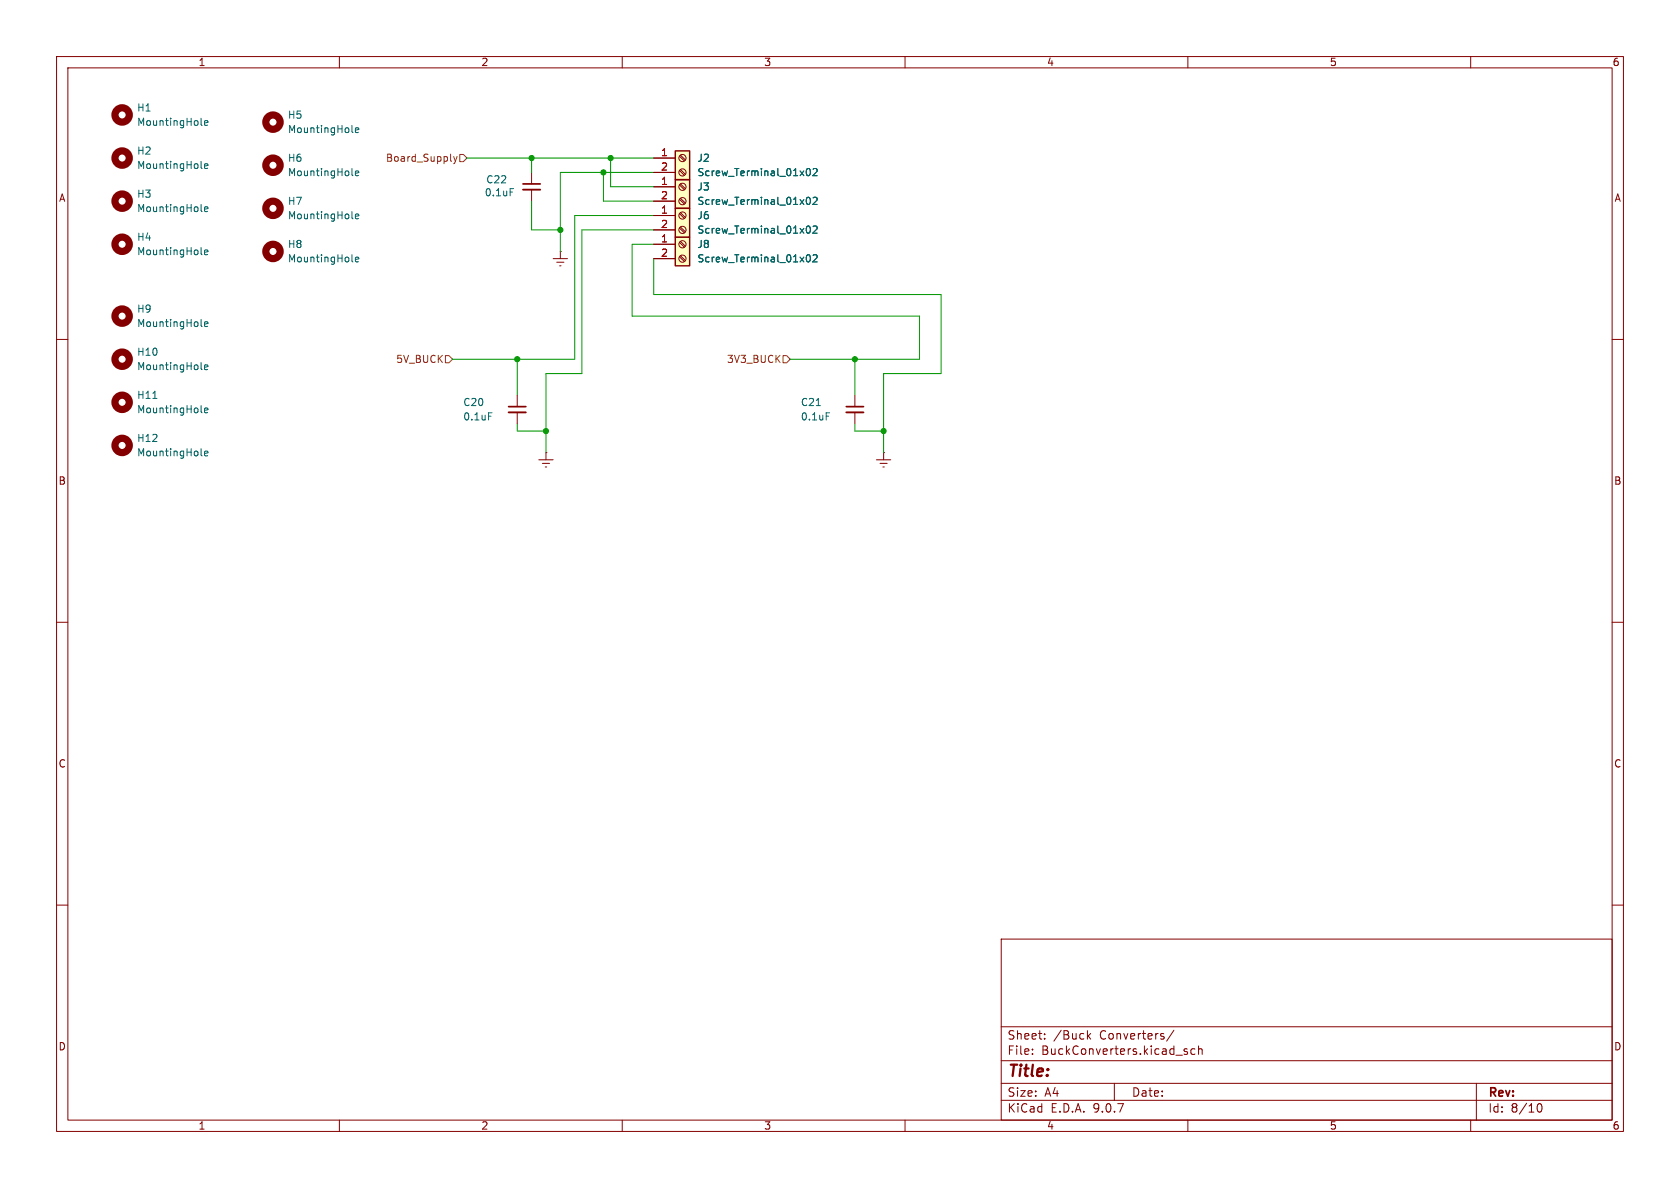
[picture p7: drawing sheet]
(kicad_sch
 (version 20250114)
 (generator "eeschema")
 (generator_version "9.0")
 (paper "A4")
 (lib_symbols
  (symbol "Connector:Screw_Terminal_01x02"
   (pin_names
    (offset 1.016) (hide yes)) (exclude_from_sim no) (in_bom yes) (on_board yes)
   (property "Reference" "J" (at 0 2.54 0) (effects (font (size 1.27 1.27))))
   (property "Value" "Screw_Terminal_01x02" (at 0 -5.08 0) (effects (font (size 1.27 1.27))))
   (property "Footprint" "" (at 0 0 0) (effects (font (size 1.27 1.27)) (hide yes)))
   (property "Datasheet" "~" (at 0 0 0) (effects (font (size 1.27 1.27)) (hide yes)))
   (property "Description" "Generic screw terminal, single row, 01x02, script generated (kicad-library-utils/schlib/autogen/connector/)" (at 0 0 0) (effects (font (size 1.27 1.27)) (hide yes)))
   (symbol "Screw_Terminal_01x02_1_1"
    (rectangle (start -1.27 1.27) (end 1.27 -3.81) (stroke (width 0.254) (type default)) (fill (type background)))
    (polyline (pts (xy -0.5334 0.3302) (xy 0.3302 -0.508)) (stroke (width 0.1524) (type default)) (fill (type none)))
    (polyline (pts (xy -0.5334 -2.2098) (xy 0.3302 -3.048)) (stroke (width 0.1524) (type default)) (fill (type none)))
    (polyline (pts (xy -0.3556 0.508) (xy 0.508 -0.3302)) (stroke (width 0.1524) (type default)) (fill (type none)))
    (polyline (pts (xy -0.3556 -2.032) (xy 0.508 -2.8702)) (stroke (width 0.1524) (type default)) (fill (type none)))
    (circle (center 0 0) (radius 0.635) (stroke (width 0.1524) (type default)) (fill (type none)))
    (circle (center 0 -2.54) (radius 0.635) (stroke (width 0.1524) (type default)) (fill (type none)))
    (pin passive line (at -5.08 0 0) (length 3.81) (name "Pin_1" (effects (font (size 1.27 1.27)))) (number "1" (effects (font (size 1.27 1.27)))))
    (pin passive line (at -5.08 -2.54 0) (length 3.81) (name "Pin_2" (effects (font (size 1.27 1.27)))) (number "2" (effects (font (size 1.27 1.27))))))
   (embedded_fonts no))
  (symbol "Device:C_Small"
   (pin_numbers (hide yes))
   (pin_names
    (offset 0.254) (hide yes)) (exclude_from_sim no) (in_bom yes) (on_board yes)
   (property "Reference" "C" (at 0.254 1.778 0) (effects (font (size 1.27 1.27)) (justify left)))
   (property "Value" "C_Small" (at 0.254 -2.032 0) (effects (font (size 1.27 1.27)) (justify left)))
   (property "Footprint" "" (at 0 0 0) (effects (font (size 1.27 1.27)) (hide yes)))
   (property "Datasheet" "~" (at 0 0 0) (effects (font (size 1.27 1.27)) (hide yes)))
   (property "Description" "Unpolarized capacitor, small symbol" (at 0 0 0) (effects (font (size 1.27 1.27)) (hide yes)))
   (symbol "C_Small_0_1"
    (polyline (pts (xy -1.524 0.508) (xy 1.524 0.508)) (stroke (width 0.3048) (type default)) (fill (type none)))
    (polyline (pts (xy -1.524 -0.508) (xy 1.524 -0.508)) (stroke (width 0.3302) (type default)) (fill (type none))))
   (symbol "C_Small_1_1"
    (pin passive line (at 0 2.54 270) (length 2.032) (name "~" (effects (font (size 1.27 1.27)))) (number "1" (effects (font (size 1.27 1.27)))))
    (pin passive line (at 0 -2.54 90) (length 2.032) (name "~" (effects (font (size 1.27 1.27)))) (number "2" (effects (font (size 1.27 1.27))))))
   (embedded_fonts no))
  (symbol "Mechanical:MountingHole"
   (pin_names
    (offset 1.016)) (exclude_from_sim no) (in_bom no) (on_board yes)
   (property "Reference" "H" (at 0 5.08 0) (effects (font (size 1.27 1.27))))
   (property "Value" "MountingHole" (at 0 3.175 0) (effects (font (size 1.27 1.27))))
   (property "Footprint" "" (at 0 0 0) (effects (font (size 1.27 1.27)) (hide yes)))
   (property "Datasheet" "~" (at 0 0 0) (effects (font (size 1.27 1.27)) (hide yes)))
   (property "Description" "Mounting Hole without connection" (at 0 0 0) (effects (font (size 1.27 1.27)) (hide yes)))
   (symbol "MountingHole_0_1"
    (circle (center 0 0) (radius 1.27) (stroke (width 1.27) (type default)) (fill (type none))))
   (embedded_fonts no))
  (symbol "power:Earth"
   (power)
   (pin_numbers (hide yes))
   (pin_names
    (offset 0) (hide yes)) (exclude_from_sim no) (in_bom yes) (on_board yes)
   (property "Reference" "#PWR" (at 0 -6.35 0) (effects (font (size 1.27 1.27)) (hide yes)))
   (property "Value" "Earth" (at 0 -3.81 0) (effects (font (size 1.27 1.27))))
   (property "Footprint" "" (at 0 0 0) (effects (font (size 1.27 1.27)) (hide yes)))
   (property "Datasheet" "~" (at 0 0 0) (effects (font (size 1.27 1.27)) (hide yes)))
   (property "Description" "Power symbol creates a global label with name \"Earth\"" (at 0 0 0) (effects (font (size 1.27 1.27)) (hide yes)))
   (symbol "Earth_0_1"
    (polyline (pts (xy -0.635 -1.905) (xy 0.635 -1.905)) (stroke (width 0) (type default)) (fill (type none)))
    (polyline (pts (xy -0.127 -2.54) (xy 0.127 -2.54)) (stroke (width 0) (type default)) (fill (type none)))
    (polyline (pts (xy 0 -1.27) (xy 0 0)) (stroke (width 0) (type default)) (fill (type none)))
    (polyline (pts (xy 1.27 -1.27) (xy -1.27 -1.27)) (stroke (width 0) (type default)) (fill (type none))))
   (symbol "Earth_1_1"
    (pin power_in line (at 0 0 270) (length 0) (name "~" (effects (font (size 1.27 1.27)))) (number "1" (effects (font (size 1.27 1.27))))))
   (embedded_fonts no)))
 (junction
  (at 93.98 27.94)
  (diameter 0)
  (color 0 0 0 0))
 (junction
  (at 99.06 40.64)
  (diameter 0)
  (color 0 0 0 0))
 (junction
  (at 156.21 76.2)
  (diameter 0)
  (color 0 0 0 0))
 (junction
  (at 96.52 76.2)
  (diameter 0)
  (color 0 0 0 0))
 (junction
  (at 107.95 27.94)
  (diameter 0)
  (color 0 0 0 0))
 (junction
  (at 106.68 30.48)
  (diameter 0)
  (color 0 0 0 0))
 (junction
  (at 151.13 63.5)
  (diameter 0)
  (color 0 0 0 0))
 (junction
  (at 91.44 63.5)
  (diameter 0)
  (color 0 0 0 0))
 (wire
  (pts (xy 99.06 30.48) (xy 99.06 40.64))
  (stroke (width 0) (type default)))
 (wire
  (pts (xy 111.76 55.88) (xy 162.56 55.88))
  (stroke (width 0) (type default)))
 (wire
  (pts (xy 106.68 35.56) (xy 106.68 30.48))
  (stroke (width 0) (type default)))
 (wire
  (pts (xy 115.57 45.72) (xy 115.57 52.07))
  (stroke (width 0) (type default)))
 (wire
  (pts (xy 99.06 30.48) (xy 106.68 30.48))
  (stroke (width 0) (type default)))
 (wire
  (pts (xy 107.95 27.94) (xy 115.57 27.94))
  (stroke (width 0) (type default)))
 (wire
  (pts (xy 115.57 35.56) (xy 106.68 35.56))
  (stroke (width 0) (type default)))
 (wire
  (pts (xy 93.98 30.48) (xy 93.98 27.94))
  (stroke (width 0) (type default)))
 (wire
  (pts (xy 115.57 40.64) (xy 102.87 40.64))
  (stroke (width 0) (type default)))
 (wire
  (pts (xy 151.13 74.93) (xy 151.13 76.2))
  (stroke (width 0) (type default)))
 (wire
  (pts (xy 82.55 27.94) (xy 93.98 27.94))
  (stroke (width 0) (type default)))
 (wire
  (pts (xy 91.44 63.5) (xy 101.6 63.5))
  (stroke (width 0) (type default)))
 (wire
  (pts (xy 96.52 66.04) (xy 102.87 66.04))
  (stroke (width 0) (type default)))
 (wire
  (pts (xy 93.98 27.94) (xy 107.95 27.94))
  (stroke (width 0) (type default)))
 (wire
  (pts (xy 99.06 40.64) (xy 99.06 44.45))
  (stroke (width 0) (type default)))
 (wire
  (pts (xy 107.95 33.02) (xy 107.95 27.94))
  (stroke (width 0) (type default)))
 (wire
  (pts (xy 156.21 76.2) (xy 156.21 80.01))
  (stroke (width 0) (type default)))
 (wire
  (pts (xy 96.52 66.04) (xy 96.52 76.2))
  (stroke (width 0) (type default)))
 (wire
  (pts (xy 91.44 74.93) (xy 91.44 76.2))
  (stroke (width 0) (type default)))
 (wire
  (pts (xy 115.57 43.18) (xy 111.76 43.18))
  (stroke (width 0) (type default)))
 (wire
  (pts (xy 96.52 76.2) (xy 96.52 80.01))
  (stroke (width 0) (type default)))
 (wire
  (pts (xy 93.98 35.56) (xy 93.98 40.64))
  (stroke (width 0) (type default)))
 (wire
  (pts (xy 101.6 38.1) (xy 101.6 63.5))
  (stroke (width 0) (type default)))
 (wire
  (pts (xy 91.44 76.2) (xy 96.52 76.2))
  (stroke (width 0) (type default)))
 (wire
  (pts (xy 93.98 40.64) (xy 99.06 40.64))
  (stroke (width 0) (type default)))
 (wire
  (pts (xy 80.01 63.5) (xy 91.44 63.5))
  (stroke (width 0) (type default)))
 (wire
  (pts (xy 156.21 66.04) (xy 156.21 76.2))
  (stroke (width 0) (type default)))
 (wire
  (pts (xy 115.57 38.1) (xy 101.6 38.1))
  (stroke (width 0) (type default)))
 (wire
  (pts (xy 111.76 43.18) (xy 111.76 55.88))
  (stroke (width 0) (type default)))
 (wire
  (pts (xy 151.13 76.2) (xy 156.21 76.2))
  (stroke (width 0) (type default)))
 (wire
  (pts (xy 156.21 66.04) (xy 166.37 66.04))
  (stroke (width 0) (type default)))
 (wire
  (pts (xy 115.57 33.02) (xy 107.95 33.02))
  (stroke (width 0) (type default)))
 (wire
  (pts (xy 115.57 52.07) (xy 166.37 52.07))
  (stroke (width 0) (type default)))
 (wire
  (pts (xy 91.44 69.85) (xy 91.44 63.5))
  (stroke (width 0) (type default)))
 (wire
  (pts (xy 162.56 55.88) (xy 162.56 63.5))
  (stroke (width 0) (type default)))
 (wire
  (pts (xy 102.87 40.64) (xy 102.87 66.04))
  (stroke (width 0) (type default)))
 (wire
  (pts (xy 166.37 52.07) (xy 166.37 66.04))
  (stroke (width 0) (type default)))
 (wire
  (pts (xy 151.13 63.5) (xy 162.56 63.5))
  (stroke (width 0) (type default)))
 (wire
  (pts (xy 139.7 63.5) (xy 151.13 63.5))
  (stroke (width 0) (type default)))
 (wire
  (pts (xy 151.13 69.85) (xy 151.13 63.5))
  (stroke (width 0) (type default)))
 (wire
  (pts (xy 106.68 30.48) (xy 115.57 30.48))
  (stroke (width 0) (type default)))
 (hierarchical_label "5V_BUCK"
  (shape input)
  (at 80.01 63.5 180)
  (effects (font (size 1.27 1.27)) (justify right)))
 (hierarchical_label "3V3_BUCK"
  (shape input)
  (at 139.7 63.5 180)
  (effects (font (size 1.27 1.27)) (justify right)))
 (hierarchical_label "Board_Supply"
  (shape input)
  (at 82.55 27.94 180)
  (effects (font (size 1.27 1.27)) (justify right)))
 (symbol
  (lib_id "power:Earth")
  (at 99.06 44.45 0)
  (unit 1)
  (exclude_from_sim no)
  (in_bom yes)
  (on_board yes)
  (dnp no)
  (fields_autoplaced yes)
  (property "Reference" "#PWR011" (at 99.06 50.8 0) (effects (font (size 1.27 1.27)) (hide yes)))
  (property "Value" "Earth" (at 99.06 49.53 0) (effects (font (size 1.27 1.27)) (hide yes)))
  (property "Footprint" "" (at 99.06 44.45 0) (effects (font (size 1.27 1.27)) (hide yes)))
  (property "Datasheet" "~" (at 99.06 44.45 0) (effects (font (size 1.27 1.27)) (hide yes)))
  (property "Description" "Power symbol creates a global label with name \"Earth\"" (at 99.06 44.45 0) (effects (font (size 1.27 1.27)) (hide yes)))
  (pin "1"))
 (symbol
  (lib_id "Connector:Screw_Terminal_01x02")
  (at 120.65 43.18 0)
  (unit 1)
  (exclude_from_sim no)
  (in_bom yes)
  (on_board yes)
  (dnp no)
  (fields_autoplaced yes)
  (property "Reference" "J8" (at 123.19 43.1799 0) (effects (font (size 1.27 1.27)) (justify left)))
  (property "Value" "Screw_Terminal_01x02" (at 123.19 45.7199 0) (effects (font (size 1.27 1.27)) (justify left)))
  (property "Footprint" "EPS:HANDSON_KF301-2P" (at 120.65 43.18 0) (effects (font (size 1.27 1.27)) (hide yes)))
  (property "Datasheet" "~" (at 120.65 43.18 0) (effects (font (size 1.27 1.27)) (hide yes)))
  (property "Description" "Generic screw terminal, single row, 01x02, script generated (kicad-library-utils/schlib/autogen/connector/)" (at 120.65 43.18 0) (effects (font (size 1.27 1.27)) (hide yes)))
  (property "LCSC" "C474881" (at 120.65 43.18 0) (effects (font (size 1.27 1.27)) (hide yes)))
  (pin "1")
  (pin "2"))
 (symbol
  (lib_id "Mechanical:MountingHole")
  (at 48.26 29.21 0)
  (unit 1)
  (exclude_from_sim no)
  (in_bom no)
  (on_board yes)
  (dnp no)
  (fields_autoplaced yes)
  (property "Reference" "H6" (at 50.8 27.9399 0) (effects (font (size 1.27 1.27)) (justify left)))
  (property "Value" "MountingHole" (at 50.8 30.4799 0) (effects (font (size 1.27 1.27)) (justify left)))
  (property "Footprint" "MountingHole:MountingHole_3.2mm_M3" (at 48.26 29.21 0) (effects (font (size 1.27 1.27)) (hide yes)))
  (property "Datasheet" "~" (at 48.26 29.21 0) (effects (font (size 1.27 1.27)) (hide yes)))
  (property "Description" "Mounting Hole without connection" (at 48.26 29.21 0) (effects (font (size 1.27 1.27)) (hide yes))))
 (symbol
  (lib_id "Device:C_Small")
  (at 93.98 33.02 0)
  (unit 1)
  (exclude_from_sim no)
  (in_bom yes)
  (on_board yes)
  (dnp no)
  (property "Reference" "C22" (at 85.852 31.75 0) (effects (font (size 1.27 1.27)) (justify left)))
  (property "Value" "0.1uF" (at 85.598 34.036 0) (effects (font (size 1.27 1.27)) (justify left)))
  (property "Footprint" "Capacitor_SMD:C_0402_1005Metric_Pad0.74x0.62mm_HandSolder" (at 93.98 33.02 0) (effects (font (size 1.27 1.27)) (hide yes)))
  (property "Datasheet" "~" (at 93.98 33.02 0) (effects (font (size 1.27 1.27)) (hide yes)))
  (property "Description" "Unpolarized capacitor, small symbol" (at 93.98 33.02 0) (effects (font (size 1.27 1.27)) (hide yes)))
  (property "LCSC" "C1525" (at 93.98 33.02 0) (effects (font (size 1.27 1.27)) (hide yes)))
  (pin "2")
  (pin "1"))
 (symbol
  (lib_id "Mechanical:MountingHole")
  (at 21.59 71.12 0)
  (unit 1)
  (exclude_from_sim no)
  (in_bom no)
  (on_board yes)
  (dnp no)
  (fields_autoplaced yes)
  (property "Reference" "H11" (at 24.13 69.8499 0) (effects (font (size 1.27 1.27)) (justify left)))
  (property "Value" "MountingHole" (at 24.13 72.3899 0) (effects (font (size 1.27 1.27)) (justify left)))
  (property "Footprint" "MountingHole:MountingHole_3.2mm_M3" (at 21.59 71.12 0) (effects (font (size 1.27 1.27)) (hide yes)))
  (property "Datasheet" "~" (at 21.59 71.12 0) (effects (font (size 1.27 1.27)) (hide yes)))
  (property "Description" "Mounting Hole without connection" (at 21.59 71.12 0) (effects (font (size 1.27 1.27)) (hide yes))))
 (symbol
  (lib_id "power:Earth")
  (at 96.52 80.01 0)
  (unit 1)
  (exclude_from_sim no)
  (in_bom yes)
  (on_board yes)
  (dnp no)
  (fields_autoplaced yes)
  (property "Reference" "#PWR016" (at 96.52 86.36 0) (effects (font (size 1.27 1.27)) (hide yes)))
  (property "Value" "Earth" (at 96.52 85.09 0) (effects (font (size 1.27 1.27)) (hide yes)))
  (property "Footprint" "" (at 96.52 80.01 0) (effects (font (size 1.27 1.27)) (hide yes)))
  (property "Datasheet" "~" (at 96.52 80.01 0) (effects (font (size 1.27 1.27)) (hide yes)))
  (property "Description" "Power symbol creates a global label with name \"Earth\"" (at 96.52 80.01 0) (effects (font (size 1.27 1.27)) (hide yes)))
  (pin "1"))
 (symbol
  (lib_id "power:Earth")
  (at 156.21 80.01 0)
  (unit 1)
  (exclude_from_sim no)
  (in_bom yes)
  (on_board yes)
  (dnp no)
  (fields_autoplaced yes)
  (property "Reference" "#PWR017" (at 156.21 86.36 0) (effects (font (size 1.27 1.27)) (hide yes)))
  (property "Value" "Earth" (at 156.21 85.09 0) (effects (font (size 1.27 1.27)) (hide yes)))
  (property "Footprint" "" (at 156.21 80.01 0) (effects (font (size 1.27 1.27)) (hide yes)))
  (property "Datasheet" "~" (at 156.21 80.01 0) (effects (font (size 1.27 1.27)) (hide yes)))
  (property "Description" "Power symbol creates a global label with name \"Earth\"" (at 156.21 80.01 0) (effects (font (size 1.27 1.27)) (hide yes)))
  (pin "1"))
 (symbol
  (lib_id "Mechanical:MountingHole")
  (at 21.59 35.56 0)
  (unit 1)
  (exclude_from_sim no)
  (in_bom no)
  (on_board yes)
  (dnp no)
  (fields_autoplaced yes)
  (property "Reference" "H3" (at 24.13 34.2899 0) (effects (font (size 1.27 1.27)) (justify left)))
  (property "Value" "MountingHole" (at 24.13 36.8299 0) (effects (font (size 1.27 1.27)) (justify left)))
  (property "Footprint" "MountingHole:MountingHole_3.2mm_M3" (at 21.59 35.56 0) (effects (font (size 1.27 1.27)) (hide yes)))
  (property "Datasheet" "~" (at 21.59 35.56 0) (effects (font (size 1.27 1.27)) (hide yes)))
  (property "Description" "Mounting Hole without connection" (at 21.59 35.56 0) (effects (font (size 1.27 1.27)) (hide yes))))
 (symbol
  (lib_id "Mechanical:MountingHole")
  (at 48.26 36.83 0)
  (unit 1)
  (exclude_from_sim no)
  (in_bom no)
  (on_board yes)
  (dnp no)
  (fields_autoplaced yes)
  (property "Reference" "H7" (at 50.8 35.5599 0) (effects (font (size 1.27 1.27)) (justify left)))
  (property "Value" "MountingHole" (at 50.8 38.0999 0) (effects (font (size 1.27 1.27)) (justify left)))
  (property "Footprint" "MountingHole:MountingHole_3.2mm_M3" (at 48.26 36.83 0) (effects (font (size 1.27 1.27)) (hide yes)))
  (property "Datasheet" "~" (at 48.26 36.83 0) (effects (font (size 1.27 1.27)) (hide yes)))
  (property "Description" "Mounting Hole without connection" (at 48.26 36.83 0) (effects (font (size 1.27 1.27)) (hide yes))))
 (symbol
  (lib_id "Device:C_Small")
  (at 91.44 72.39 0)
  (unit 1)
  (exclude_from_sim no)
  (in_bom yes)
  (on_board yes)
  (dnp no)
  (property "Reference" "C20" (at 81.788 71.12 0) (effects (font (size 1.27 1.27)) (justify left)))
  (property "Value" "0.1uF" (at 81.788 73.66 0) (effects (font (size 1.27 1.27)) (justify left)))
  (property "Footprint" "Capacitor_SMD:C_0402_1005Metric_Pad0.74x0.62mm_HandSolder" (at 91.44 72.39 0) (effects (font (size 1.27 1.27)) (hide yes)))
  (property "Datasheet" "~" (at 91.44 72.39 0) (effects (font (size 1.27 1.27)) (hide yes)))
  (property "Description" "Unpolarized capacitor, small symbol" (at 91.44 72.39 0) (effects (font (size 1.27 1.27)) (hide yes)))
  (property "LCSC" "C1525" (at 91.44 72.39 0) (effects (font (size 1.27 1.27)) (hide yes)))
  (pin "2")
  (pin "1"))
 (symbol
  (lib_id "Mechanical:MountingHole")
  (at 21.59 27.94 0)
  (unit 1)
  (exclude_from_sim no)
  (in_bom no)
  (on_board yes)
  (dnp no)
  (fields_autoplaced yes)
  (property "Reference" "H2" (at 24.13 26.6699 0) (effects (font (size 1.27 1.27)) (justify left)))
  (property "Value" "MountingHole" (at 24.13 29.2099 0) (effects (font (size 1.27 1.27)) (justify left)))
  (property "Footprint" "MountingHole:MountingHole_3.2mm_M3" (at 21.59 27.94 0) (effects (font (size 1.27 1.27)) (hide yes)))
  (property "Datasheet" "~" (at 21.59 27.94 0) (effects (font (size 1.27 1.27)) (hide yes)))
  (property "Description" "Mounting Hole without connection" (at 21.59 27.94 0) (effects (font (size 1.27 1.27)) (hide yes))))
 (symbol
  (lib_id "Mechanical:MountingHole")
  (at 21.59 43.18 0)
  (unit 1)
  (exclude_from_sim no)
  (in_bom no)
  (on_board yes)
  (dnp no)
  (fields_autoplaced yes)
  (property "Reference" "H4" (at 24.13 41.9099 0) (effects (font (size 1.27 1.27)) (justify left)))
  (property "Value" "MountingHole" (at 24.13 44.4499 0) (effects (font (size 1.27 1.27)) (justify left)))
  (property "Footprint" "MountingHole:MountingHole_3.2mm_M3" (at 21.59 43.18 0) (effects (font (size 1.27 1.27)) (hide yes)))
  (property "Datasheet" "~" (at 21.59 43.18 0) (effects (font (size 1.27 1.27)) (hide yes)))
  (property "Description" "Mounting Hole without connection" (at 21.59 43.18 0) (effects (font (size 1.27 1.27)) (hide yes))))
 (symbol
  (lib_id "Mechanical:MountingHole")
  (at 48.26 44.45 0)
  (unit 1)
  (exclude_from_sim no)
  (in_bom no)
  (on_board yes)
  (dnp no)
  (fields_autoplaced yes)
  (property "Reference" "H8" (at 50.8 43.1799 0) (effects (font (size 1.27 1.27)) (justify left)))
  (property "Value" "MountingHole" (at 50.8 45.7199 0) (effects (font (size 1.27 1.27)) (justify left)))
  (property "Footprint" "MountingHole:MountingHole_3.2mm_M3" (at 48.26 44.45 0) (effects (font (size 1.27 1.27)) (hide yes)))
  (property "Datasheet" "~" (at 48.26 44.45 0) (effects (font (size 1.27 1.27)) (hide yes)))
  (property "Description" "Mounting Hole without connection" (at 48.26 44.45 0) (effects (font (size 1.27 1.27)) (hide yes))))
 (symbol
  (lib_id "Connector:Screw_Terminal_01x02")
  (at 120.65 27.94 0)
  (unit 1)
  (exclude_from_sim no)
  (in_bom yes)
  (on_board yes)
  (dnp no)
  (fields_autoplaced yes)
  (property "Reference" "J2" (at 123.19 27.9399 0) (effects (font (size 1.27 1.27)) (justify left)))
  (property "Value" "Screw_Terminal_01x02" (at 123.19 30.4799 0) (effects (font (size 1.27 1.27)) (justify left)))
  (property "Footprint" "EPS:HANDSON_KF301-2P" (at 120.65 27.94 0) (effects (font (size 1.27 1.27)) (hide yes)))
  (property "Datasheet" "~" (at 120.65 27.94 0) (effects (font (size 1.27 1.27)) (hide yes)))
  (property "Description" "Generic screw terminal, single row, 01x02, script generated (kicad-library-utils/schlib/autogen/connector/)" (at 120.65 27.94 0) (effects (font (size 1.27 1.27)) (hide yes)))
  (property "LCSC" "C474881" (at 120.65 27.94 0) (effects (font (size 1.27 1.27)) (hide yes)))
  (pin "1")
  (pin "2"))
 (symbol
  (lib_id "Mechanical:MountingHole")
  (at 21.59 78.74 0)
  (unit 1)
  (exclude_from_sim no)
  (in_bom no)
  (on_board yes)
  (dnp no)
  (fields_autoplaced yes)
  (property "Reference" "H12" (at 24.13 77.4699 0) (effects (font (size 1.27 1.27)) (justify left)))
  (property "Value" "MountingHole" (at 24.13 80.0099 0) (effects (font (size 1.27 1.27)) (justify left)))
  (property "Footprint" "MountingHole:MountingHole_3.2mm_M3" (at 21.59 78.74 0) (effects (font (size 1.27 1.27)) (hide yes)))
  (property "Datasheet" "~" (at 21.59 78.74 0) (effects (font (size 1.27 1.27)) (hide yes)))
  (property "Description" "Mounting Hole without connection" (at 21.59 78.74 0) (effects (font (size 1.27 1.27)) (hide yes))))
 (symbol
  (lib_id "Connector:Screw_Terminal_01x02")
  (at 120.65 38.1 0)
  (unit 1)
  (exclude_from_sim no)
  (in_bom yes)
  (on_board yes)
  (dnp no)
  (fields_autoplaced yes)
  (property "Reference" "J6" (at 123.19 38.0999 0) (effects (font (size 1.27 1.27)) (justify left)))
  (property "Value" "Screw_Terminal_01x02" (at 123.19 40.6399 0) (effects (font (size 1.27 1.27)) (justify left)))
  (property "Footprint" "EPS:HANDSON_KF301-2P" (at 120.65 38.1 0) (effects (font (size 1.27 1.27)) (hide yes)))
  (property "Datasheet" "~" (at 120.65 38.1 0) (effects (font (size 1.27 1.27)) (hide yes)))
  (property "Description" "Generic screw terminal, single row, 01x02, script generated (kicad-library-utils/schlib/autogen/connector/)" (at 120.65 38.1 0) (effects (font (size 1.27 1.27)) (hide yes)))
  (property "LCSC" "C474881" (at 120.65 38.1 0) (effects (font (size 1.27 1.27)) (hide yes)))
  (pin "1")
  (pin "2"))
 (symbol
  (lib_id "Connector:Screw_Terminal_01x02")
  (at 120.65 33.02 0)
  (unit 1)
  (exclude_from_sim no)
  (in_bom yes)
  (on_board yes)
  (dnp no)
  (fields_autoplaced yes)
  (property "Reference" "J3" (at 123.19 33.0199 0) (effects (font (size 1.27 1.27)) (justify left)))
  (property "Value" "Screw_Terminal_01x02" (at 123.19 35.5599 0) (effects (font (size 1.27 1.27)) (justify left)))
  (property "Footprint" "EPS:HANDSON_KF301-2P" (at 120.65 33.02 0) (effects (font (size 1.27 1.27)) (hide yes)))
  (property "Datasheet" "~" (at 120.65 33.02 0) (effects (font (size 1.27 1.27)) (hide yes)))
  (property "Description" "Generic screw terminal, single row, 01x02, script generated (kicad-library-utils/schlib/autogen/connector/)" (at 120.65 33.02 0) (effects (font (size 1.27 1.27)) (hide yes)))
  (property "LCSC" "C474881" (at 120.65 33.02 0) (effects (font (size 1.27 1.27)) (hide yes)))
  (pin "1")
  (pin "2"))
 (symbol
  (lib_id "Mechanical:MountingHole")
  (at 48.26 21.59 0)
  (unit 1)
  (exclude_from_sim no)
  (in_bom no)
  (on_board yes)
  (dnp no)
  (fields_autoplaced yes)
  (property "Reference" "H5" (at 50.8 20.3199 0) (effects (font (size 1.27 1.27)) (justify left)))
  (property "Value" "MountingHole" (at 50.8 22.8599 0) (effects (font (size 1.27 1.27)) (justify left)))
  (property "Footprint" "MountingHole:MountingHole_3.2mm_M3" (at 48.26 21.59 0) (effects (font (size 1.27 1.27)) (hide yes)))
  (property "Datasheet" "~" (at 48.26 21.59 0) (effects (font (size 1.27 1.27)) (hide yes)))
  (property "Description" "Mounting Hole without connection" (at 48.26 21.59 0) (effects (font (size 1.27 1.27)) (hide yes))))
 (symbol
  (lib_id "Mechanical:MountingHole")
  (at 21.59 63.5 0)
  (unit 1)
  (exclude_from_sim no)
  (in_bom no)
  (on_board yes)
  (dnp no)
  (fields_autoplaced yes)
  (property "Reference" "H10" (at 24.13 62.2299 0) (effects (font (size 1.27 1.27)) (justify left)))
  (property "Value" "MountingHole" (at 24.13 64.7699 0) (effects (font (size 1.27 1.27)) (justify left)))
  (property "Footprint" "MountingHole:MountingHole_3.2mm_M3" (at 21.59 63.5 0) (effects (font (size 1.27 1.27)) (hide yes)))
  (property "Datasheet" "~" (at 21.59 63.5 0) (effects (font (size 1.27 1.27)) (hide yes)))
  (property "Description" "Mounting Hole without connection" (at 21.59 63.5 0) (effects (font (size 1.27 1.27)) (hide yes))))
 (symbol
  (lib_id "Device:C_Small")
  (at 151.13 72.39 0)
  (unit 1)
  (exclude_from_sim no)
  (in_bom yes)
  (on_board yes)
  (dnp no)
  (property "Reference" "C21" (at 141.478 71.12 0) (effects (font (size 1.27 1.27)) (justify left)))
  (property "Value" "0.1uF" (at 141.478 73.66 0) (effects (font (size 1.27 1.27)) (justify left)))
  (property "Footprint" "Capacitor_SMD:C_0402_1005Metric_Pad0.74x0.62mm_HandSolder" (at 151.13 72.39 0) (effects (font (size 1.27 1.27)) (hide yes)))
  (property "Datasheet" "~" (at 151.13 72.39 0) (effects (font (size 1.27 1.27)) (hide yes)))
  (property "Description" "Unpolarized capacitor, small symbol" (at 151.13 72.39 0) (effects (font (size 1.27 1.27)) (hide yes)))
  (property "LCSC" "C1525" (at 151.13 72.39 0) (effects (font (size 1.27 1.27)) (hide yes)))
  (pin "2")
  (pin "1"))
 (symbol
  (lib_id "Mechanical:MountingHole")
  (at 21.59 20.32 0)
  (unit 1)
  (exclude_from_sim no)
  (in_bom no)
  (on_board yes)
  (dnp no)
  (fields_autoplaced yes)
  (property "Reference" "H1" (at 24.13 19.0499 0) (effects (font (size 1.27 1.27)) (justify left)))
  (property "Value" "MountingHole" (at 24.13 21.5899 0) (effects (font (size 1.27 1.27)) (justify left)))
  (property "Footprint" "MountingHole:MountingHole_3.2mm_M3" (at 21.59 20.32 0) (effects (font (size 1.27 1.27)) (hide yes)))
  (property "Datasheet" "~" (at 21.59 20.32 0) (effects (font (size 1.27 1.27)) (hide yes)))
  (property "Description" "Mounting Hole without connection" (at 21.59 20.32 0) (effects (font (size 1.27 1.27)) (hide yes))))
 (symbol
  (lib_id "Mechanical:MountingHole")
  (at 21.59 55.88 0)
  (unit 1)
  (exclude_from_sim no)
  (in_bom no)
  (on_board yes)
  (dnp no)
  (fields_autoplaced yes)
  (property "Reference" "H9" (at 24.13 54.6099 0) (effects (font (size 1.27 1.27)) (justify left)))
  (property "Value" "MountingHole" (at 24.13 57.1499 0) (effects (font (size 1.27 1.27)) (justify left)))
  (property "Footprint" "MountingHole:MountingHole_3.2mm_M3" (at 21.59 55.88 0) (effects (font (size 1.27 1.27)) (hide yes)))
  (property "Datasheet" "~" (at 21.59 55.88 0) (effects (font (size 1.27 1.27)) (hide yes)))
  (property "Description" "Mounting Hole without connection" (at 21.59 55.88 0) (effects (font (size 1.27 1.27)) (hide yes)))))
